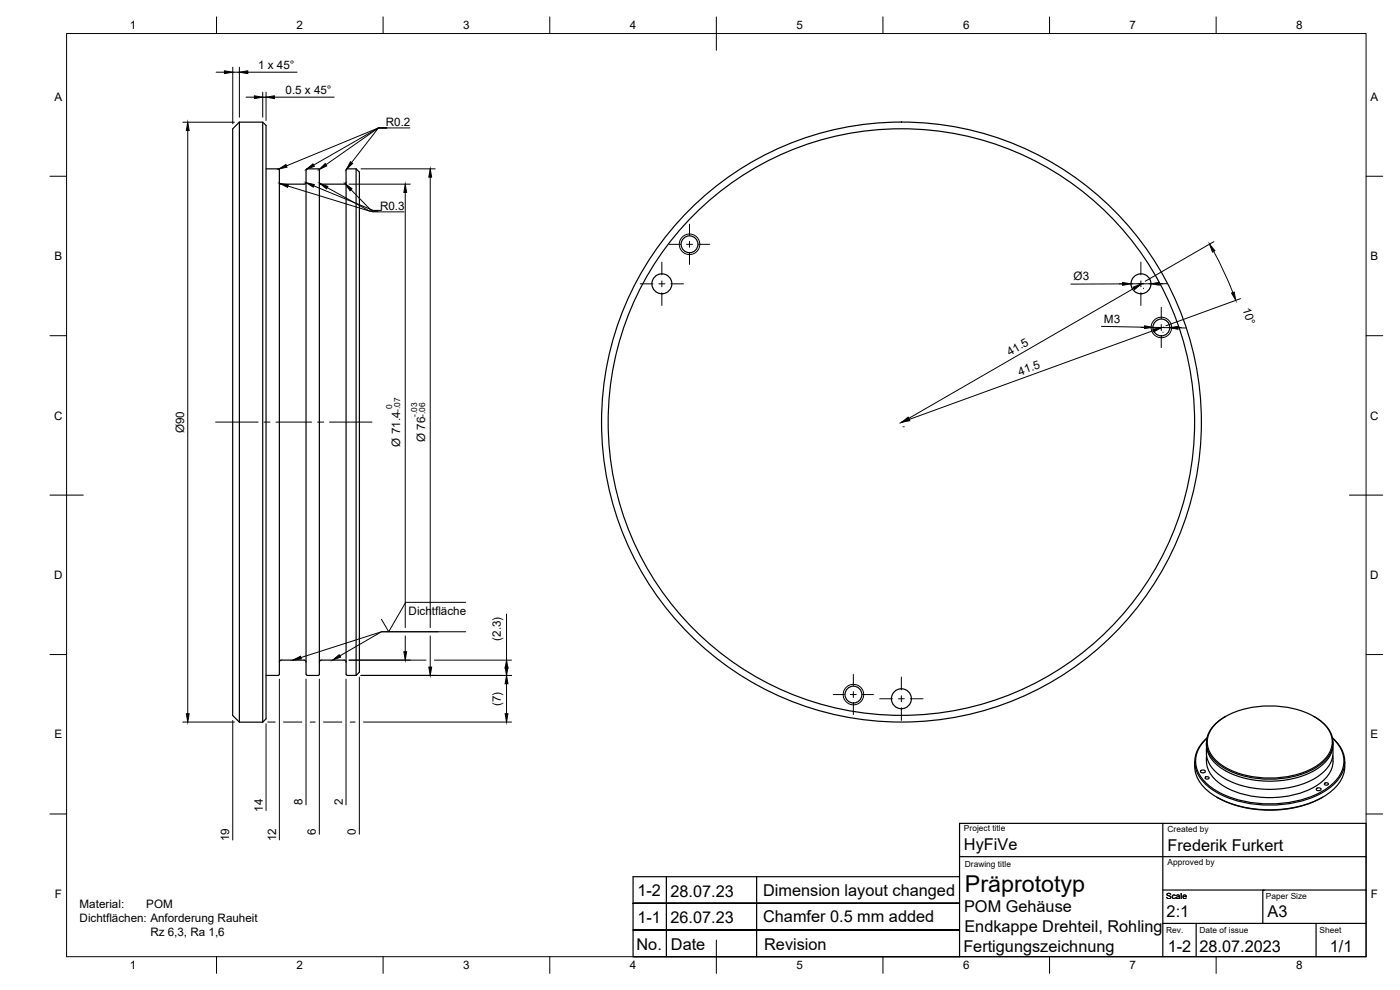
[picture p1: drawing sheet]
<svg xmlns="http://www.w3.org/2000/svg" width="420mm" height="297mm" viewBox="0 0 420 297" stroke-linecap="round" stroke-linejoin="round" font-family="sans-serif">
<!-- layer: Visible -->
<g fill="none" stroke="#000" stroke-width=".36">
<path d="M71.8 36.6h7l1 1v178.1l-1 1M71.8 36.6v180.1M71.8 36.6l-2 2.1v176l2 2M78.8 36.6v180.1M79.8 50.7l3.6-.1a1.14 1.14 0 0 1 .4 1.5v149.1a1.1 1.1 0 0 1-.4 1.5h-3.6M83.8 54.6l.2 .5 .4 .2M91.9 54.6l-.2 .5-.4 .2h-6.9M92.2 50.7l3.3-.1 .4 .4M92.3 50.6a1.12 1.12 0 0 0-.5 1.5v149.1a1.07 1.07 0 0 0 .5 1.5M95.8 51v151.3M95.9 54.6l.1 .5 .5 .2h6.8l.4-.2 .2-.5M103.9 51v151.3"/>
<path d="M106.9 50.7v152M106.9 50.7l1 1v150l-1 1h-2.6l-.4-.4M106.9 50.7l-2.6-.1-.4 .4M84.4 198.1l6.9-.1 .4 .2 .2 .4M84.4 198l-.4 .2-.2 .4M95.9 198.6l.1-.4 .5-.1 6.8-.1 .4 .2 .2 .4M71.8 216.7h7M95.9 202.3l-.4 .4h-3.3M365.3 216.8a26.2 26.2 0 0 1 20-4.7 21 21 0 0 1 12.6 5.7 7.1 7.1 0 0 1-1 10.7 26.2 26.2 0 0 1-20 4.7 21 21 0 0 1-12.6-5.7 7.1 7.1 0 0 1 1-10.7zM367.6 215.1a9.1 9.1 0 0 0-5.5 8.3 10.6 10.6 0 0 0 6.9 7.9 30 30 0 0 0 25.5-.7 9.1 9.1 0 0 0 5.5-8.3 9.5 9.5 0 0 0-5.5-7.2M367.8 215l-.2 .1M394.3 215l.2 .1"/>
<path d="M358.5 228.6a10.1 10.1 0 0 0 4.7 9.2 32.7 32.7 0 0 0 24.2 4.7 22.1 22.1 0 0 0 14.6-7.7 8.9 8.9 0 0 0 1.6-6.2M360.5 231.1h.8l.4 .2a.76 .76 0 0 1-.7 .6 .76 .76 0 0 1-.7-.6zM361.8 233.1l.6-.1 .5 .5-.8 .3-.4-.3zM362.1 222.8l.1 2.2 1 2.1 1.4 1.8 2.4 1.9 2.2 1.2 3.5 1.3 3.7 .8 4 .3 3.7-.1 3.6-.6 3.5-1 3.1-1.4 2.5-1.8 1.8-1.9 1.2-2.5 .2-2.3M362.1 228.3a9.5 9.5 0 0 0 5.5 7.8 29.3 29.3 0 0 0 28.1-.8 9 9 0 0 0 4.4-7M362.1 226.7v1.7M362.1 224.3v2.3l.7 2.3 1.5 2.1 2.4 2 3.2 1.8 2.6 .9 3.7 .8 4.2 .3 4.6-.2 3.5-.6 3.7-1.2 2.9-1.6 2.7-2.2 1.5-2.1 .7-2.3v-2.3M362.2 221.5a8.6 8.6 0 0 0 .2 13.8 30.1 30.1 0 0 0 21.4 5.8 27.6 27.6 0 0 0 16-5.8 8.6 8.6 0 0 0 .1-13.8M362.2 221.5a8.7 8.7 0 0 0 0 14.2 30.5 30.5 0 0 0 21.7 5.8 26.8 26.8 0 0 0 17-6.8 8.6 8.6 0 0 0-1-13.2M365.1 239.2l.4 .2M365.5 239.4a34.4 34.4 0 0 0 31.1 0M395.2 236.5l.8-.1 .5 .3a.76 .76 0 0 1-.8 .5 .76 .76 0 0 1-.7-.5z"/>
<path d="M397 239.2l-.4 .2M397.6 235l.6-.1 .5 .4-.8 .3-.4-.3zM400 226.7v1.7"/>
<circle cx="206.9" cy="73.3" r="2.53"/>
<circle cx="198.6" cy="85.1" r="3"/>
<circle cx="342.4" cy="85.1" r="3"/>
<circle cx="348.5" cy="98.3" r="2.53"/>
<circle cx="270.5" cy="126.6" r="88"/>
<circle cx="270.5" cy="126.6" r="90"/>
<circle cx="256.1" cy="208.4" r="2.53"/>
<circle cx="270.5" cy="209.7" r="3"/>
</g>
<!-- layer: Visible Narrow -->
<g fill="none" stroke="#000" stroke-width=".3">
<circle cx="206.9" cy="73.3" r="3.1"/>
<circle cx="348.5" cy="98.3" r="3.1"/>
<circle cx="256.1" cy="208.4" r="3.1"/>
</g>
<!-- layer: Border -->
<g fill="none" stroke="#000" stroke-width=".3">
<path d="M20 10.1h390v276.9h-390zM65 5.1v5M115 5.1v5M165 5.1v5M215 5.1v10M265 5.1v5M315 5.1v5M365 5.1v5M15 52.9h5M410 52.9h5M15 100.7h5M410 100.7h5"/>
<path d="M15 148.6h10M405 148.6h10M15 196.4h5M410 196.4h5M15 244.2h5M410 244.2h5M65 287v5M115 287v5M165 287v5M215 282.1v9.9M265 287v5M315 287v5"/>
<path d="M365 287v5"/>
</g>
<!-- layer: TitleBlock -->
<path d="M288 257h122M349 247v40M190 279h98h-98M190 271h98zM200 263v24M227.1 263v24M288 263h-98v24h98v-40h122v40h-220M349 277.1h61M349 267h30.5M359 277.1v9.9M395 277.1v9.9M410 267h-31v10.1" fill="none" stroke="#000" stroke-width=".36"/>
<!-- layer: FD_Dimensions -->
<g fill="none" stroke="#000" stroke-width=".3">
<path d="M54.8 36.7h15.6M56.3 39.2v175M64.9 21.7h2.5M69.8 20.2v17M69.8 21.7h2M71.8 20.2v15M73.9 29.2h2.4M74.4 21.7h14.8M78.8 27.7v7.5M78.8 29.2h1M79.8 27.7v8.5M82.3 29.2h18"/>
<path d="M104.8 55.3h18.3M108.4 50.7h22.2M121.6 57.7v130.6M129.1 53.2v135.1M364.2 75.4l3.1 6.1 2.7 6.3M364.3 72.5l-20.6 11.9M330.6 97.9l12.9 .3M336.9 85.2h-15.5M340.3 86.5l-67.6 39M343.1 86.5l.1 .1M345.4 85.1l-6 .1M346 98.2l5 .1"/>
<path d="M346.2 99.2l-73.3 26.6M349 99.7h.1M350.4 85.1h-2.5M353.5 98.4h2.5M372.3 89.6l-22.4 8.2M271 128.1h.1M271.3 128v.1M104.8 198.1h23.1M121.6 190.8v4.7M129.1 190.8v9.4M130.4 198.1h23.1M152 184.2v18.9"/>
<path d="M54.8 216.6h15.6M69.8 216.2v35.8M79.8 217.2v26M80.3 216.6h2.3M83.8 203.8v48.2M85.1 216.6h5.5M91.8 203.8v37.7M93.1 216.6h1.5M95.8 203.8v46.5M97.1 216.6h5.5M103.8 203.8v37.7M105.1 216.6h1.5"/>
<path d="M107.8 203.1v47.2M108.4 202.7h45.1M109.1 216.6h44.4M152 205.2v9"/>
</g>
<g fill="#000" stroke="#000" stroke-width=".3">
<path d="M56.3 36.7l.5 2.5h-.9zM67.4 21.2l2.4 .5-2.4 .4zM71.8 21.7l2.6-.5v.9zM76.3 28.8l2.5 .4-2.5 .4zM79.8 29.2l2.5-.4v.8zM121.6 55.3l.4 2.4h-.8zM129.1 50.7l.4 2.5h-.8zM363 73.2l1.6 2-.7 .4zM336.9 84.8l2.5 .4-2.5 .4zM340.1 86.2l2.4-.9-2 1.6zM343.5 97.8l2.5 .4-2.5 .4zM346 98.8l2.5-.5-2.2 1.3z"/>
<path d="M345.4 85.1l2.5-.4v.9zM351 98.3l2.5-.4v.9zM369.6 87.9l.8-.3 .5 2.5zM270.6 126.8l1.9-1.7 .4 .8zM270.5 126.7l2.2-1.3 .3 .8zM121.2 195.5h.8l-.4 2.6zM55.9 214.2h.9l-.5 2.4zM128.7 200.2h.8l-.4 2.5zM151.6 200.2h.8l-.4 2.5zM152 198.1l.4 2.5h-.8zM151.6 214.2h.8l-.4 2.4zM152 202.7l.4 2.5h-.8z"/>
</g>
<!-- layer: Smart Centers -->
<g fill="none" stroke="#000" stroke-width=".3">
<path d="M198.6 78.7v3.8M200.9 73.3h3.4M206 73.3h1.8M206.9 67.3v3.3M206.9 72.4v1.8M206.9 76v3.3M209.6 73.3h3.4M342.4 78.7v3.8M192.1 85.2h3.9M197.7 85.2h1.8M198.6 84.3v1.7M198.6 87.8v3.9"/>
<path d="M201.3 85.2h3.8M335.9 85.2h3.8M341.5 85.2h1.8M342.4 84.3v1.7M342.4 87.8v3.9M342.5 98.3h3.3M345.1 85.2h3.8M347.6 98.3h1.8M348.5 92.2v3.4M348.5 97.4v1.8M351.2 98.3h3.3M348.5 101v3.3"/>
<path d="M64.7 126.6h12.8M79.2 126.6h1.8M82.8 126.6h10.7M95.3 126.6h1.8M98.9 126.6h12.7M250.1 208.4h3.3M255.2 208.4h1.8M256.1 202.4v3.3M256.1 207.5v1.8M256.1 211.1v3.3M258.8 208.4h3.3M264 209.7h3.8"/>
<path d="M269.6 209.7h1.8M270.5 203.1v3.9M270.5 208.8v1.8M270.5 212.3v3.9M273.2 209.7h3.8"/>
</g>
<!-- layer: Leaders -->
<path d="M83.7 50.7l2.1-1.3 .3 .8zM84 55.1l2.5 .3-.2 .8zM91.8 54.8l2.5 .6-.3 .7zM92 50.8l1.9-1.6 .4 .7zM96 55.1l2.4 .8-.4 .7zM95.8 50.8l1.8-1.7 .5 .7zM103.6 55.1l2 1.5-.5 .6zM105.2 48.5l.6 .6-1.8 1.7zM87.9 198.1l2.3-1.2 .2 .8z" fill="#000" stroke="#000" stroke-width=".3"/>
<path d="M116.1 38.4h-2.5l-15.8 11M116.1 38.4h-2.5l-19.5 11.1M116.1 38.4h-2.5l-27.6 11.4M123 38.4h-9.4l-8.1 10.4M86.4 55.8l24.5 7.5h2.5h-2.5l-12.7-7M94.1 55.8l17.9 7.3h2.5M105.3 56.9l6.5 6.7h9.5M131.6 189.6h-17.1l-24.2 7.7" fill="none" stroke="#000" stroke-width=".3"/>
<path d="M139.8 189.6h-25.3l-12.5 7.2M139.8 180.7h-18l-5.2 8.9-2.1-3.8" fill="none" stroke="#000" stroke-width=".3"/>
<path d="M99.8 198.1l2-1.7 .4 .8z" fill="#000" stroke="#000" stroke-width=".3"/>
<text font-size="7" x="289.6" y="267.7">Präprototyp</text>
<g font-size="4.9">
<text x="289.3" y="254.9">HyFiVe</text>
<text x="350.4" y="255.3">Frederik Furkert</text>
<text x="191.3" y="269">1-2</text>
<text x="201.2" y="269">28.07.23</text>
<text x="229" y="268.8">Dimension layout changed</text>
<text x="289.3" y="273.7">POM Gehäuse</text>
<text x="350.1" y="275.2">2:1</text>
<text x="380.4" y="275.3">A3</text>
<text x="191.3" y="277">1-1</text>
<text x="201.2" y="277">26.07.23</text>
<text x="229" y="276.8">Chamfer 0.5 mm added</text>
<text x="289.4" y="279.7">Endkappe Drehteil, Rohling</text>
<text x="191" y="285.1">No. Date</text>
<text x="229.4" y="285.1">Revision</text>
<text x="289.1" y="285.6">Fertigungszeichnung</text>
<text x="350.5" y="285.7">1-2</text>
<text x="360" y="285.5">28.07.2023</text>
<text x="399.1" y="285.7">1/1</text>
</g>
<g font-size="3.5">
<text x="39" y="8.8">1</text>
<text x="89" y="8.8">2</text>
<text x="139" y="8.8">3</text>
<text x="189" y="8.8">4</text>
<text x="239" y="8.8">5</text>
<text x="289" y="8.8">6</text>
<text x="339" y="8.8">7</text>
<text x="389" y="8.8">8</text>
<text x="77.5" y="20.6">1 x 45°</text>
<text x="85.7" y="28.1">0.5 x 45°</text>
<text x="16.3" y="30.2">A</text>
<text x="411.3" y="30.2">A</text>
<text x="115.8" y="37.9">R0.2</text>
<text x="114" y="63.1">R0.3</text>
<text x="16.3" y="78">B</text>
<text x="411.3" y="78">B</text>
<text x="322.2" y="84.1">Ø3</text>
<text x="372.9" y="92.7" transform="rotate(73 372.9 92.7)">10°</text>
<text x="331.3" y="96.9" transform="rotate(1 331.3 96.9)">M3</text>
<text x="303.1" y="106.8" transform="rotate(-30 303.1 106.8)">41.5</text>
<text x="306" y="112.7" transform="rotate(-20 306 112.7)">41.5</text>
<text x="16.2" y="125.9">C</text>
<text x="411.2" y="125.9">C</text>
<text x="55.2" y="129.9" transform="rotate(-90 55.2 129.9)">Ø90</text>
<text x="120.1" y="134" transform="rotate(-90 120.1 134)">Ø 71.4</text>
<text x="127.6" y="132.6" transform="rotate(-90 127.6 132.6)">Ø 76</text>
<text x="16.2" y="173.7">D</text>
<text x="411.2" y="173.7">D</text>
<text x="122.6" y="184.5">Dichtfläche</text>
<text x="150.3" y="192.3" transform="rotate(-90 150.3 192.3)">(2.3)</text>
<text x="150.3" y="211.8" transform="rotate(-90 150.3 211.8)">(7)</text>
<text x="16.3" y="221.6">E</text>
<text x="411.3" y="221.6">E</text>
<text x="78.8" y="243.6" transform="rotate(-90 78.8 243.6)">14</text>
<text x="90.8" y="241.6" transform="rotate(-90 90.8 241.6)">8</text>
<text x="102.8" y="241.6" transform="rotate(-90 102.8 241.6)">2</text>
<text x="94.8" y="250.5" transform="rotate(-90 94.8 250.5)">6</text>
<text x="106.8" y="250.5" transform="rotate(-90 106.8 250.5)">0</text>
<text x="68.8" y="252.4" transform="rotate(-90 68.8 252.4)">19</text>
<text x="82.8" y="252.4" transform="rotate(-90 82.8 252.4)">12</text>
<text x="16.4" y="269.4">F</text>
<text x="411.4" y="269.4">F</text>
<text x="23.9" y="272.3">Material:</text>
<text x="43.9" y="272.3">POM</text>
<text x="23.9" y="276.5">Dichtflächen: Anforderung Rauheit</text>
<text x="45.1" y="280.7">Rz 6,3, Ra 1,6</text>
<text x="39" y="290.8">1</text>
<text x="89" y="290.8">2</text>
<text x="139" y="290.8">3</text>
<text x="189" y="290.8">4</text>
<text x="239" y="290.8">5</text>
<text x="289" y="290.8">6</text>
<text x="339" y="290.8">7</text>
<text x="389" y="290.8">8</text>
</g>
<g font-size="2.5">
<text x="117.7" y="122.9" transform="rotate(-90 117.7 122.9)">0</text>
<text x="120.1" y="123.6" transform="rotate(-90 120.1 123.6)">-.07</text>
<text x="125.2" y="125.1" transform="rotate(-90 125.2 125.1)">-.03</text>
<text x="127.6" y="125.1" transform="rotate(-90 127.6 125.1)">-.06</text>
<text x="289.3" y="249.2">Project title</text>
<text x="350.4" y="249.6">Created by</text>
<text x="289.6" y="260">Drawing title</text>
<text x="350.4" y="259.6">Approved by</text>
<text x="350" y="269.9">Scale</text>
<text x="379.9" y="269.8">Paper Size</text>
<text x="350" y="279.9">Rev.</text>
<text x="360" y="279.9">Date of issue</text>
<text x="396" y="279.9">Sheet</text>
</g>
</svg>
